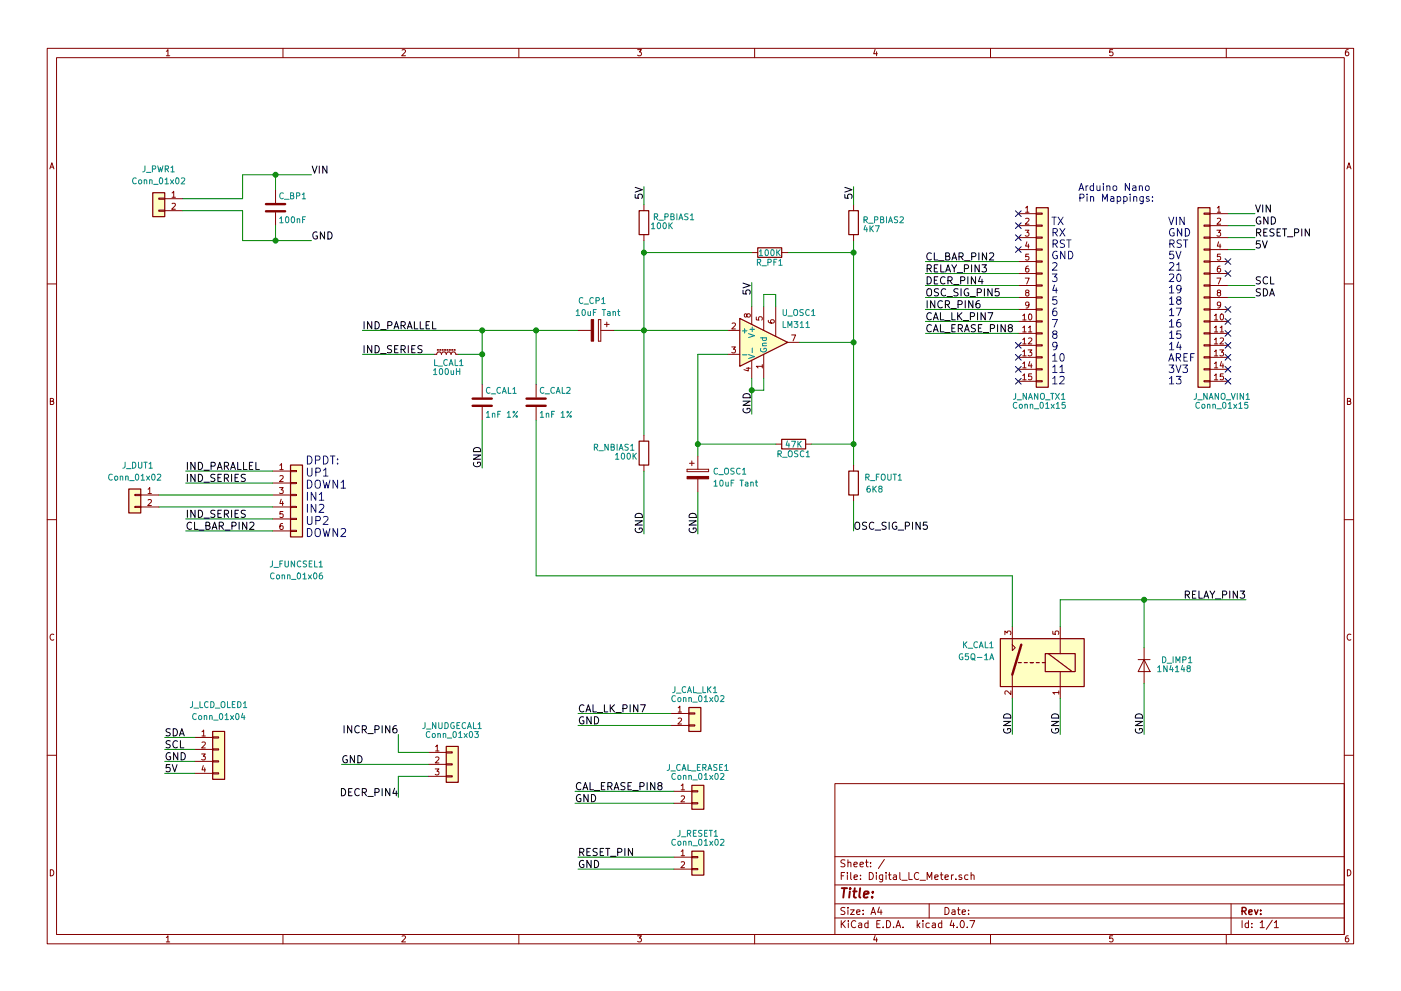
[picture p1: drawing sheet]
EESchema Schematic File Version 2
LIBS:power
LIBS:device
LIBS:switches
LIBS:relays
LIBS:motors
LIBS:transistors
LIBS:conn
LIBS:linear
LIBS:regul
LIBS:74xx
LIBS:cmos4000
LIBS:adc-dac
LIBS:memory
LIBS:xilinx
LIBS:microcontrollers
LIBS:dsp
LIBS:microchip
LIBS:analog_switches
LIBS:motorola
LIBS:texas
LIBS:intel
LIBS:audio
LIBS:interface
LIBS:digital-audio
LIBS:philips
LIBS:display
LIBS:cypress
LIBS:siliconi
LIBS:opto
LIBS:atmel
LIBS:contrib
LIBS:valves
EELAYER 25 0
EELAYER END
$Descr A4 11693 8268
encoding utf-8
Sheet 1 1
Title ""
Date ""
Rev ""
Comp ""
Comment1 ""
Comment2 ""
Comment3 ""
Comment4 ""
$EndDescr
$Comp
L Conn_01x15 J_NANO_VIN1
U 1 1
P 10050 2475
F 0 "J_NANO_VIN1" H 9900 1650 50  0000 C CNN
F 1 "Conn_01x15" H 9900 1575 50  0000 C CNN
F 2 "Pin_Headers:Pin_Header_Straight_1x15_Pitch2.54mm" H 10050 2475 50  0001 C CNN
F 3 "" H 10050 2475 50  0001 C CNN
	1    10050 2475
	-1   0    0    -1  
$EndComp
$Comp
L Conn_01x15 J_NANO_TX1
U 1 1
P 8700 2475
F 0 "J_NANO_TX1" H 8675 1650 50  0000 C CNN
F 1 "Conn_01x15" H 8675 1575 50  0000 C CNN
F 2 "Pin_Headers:Pin_Header_Straight_1x15_Pitch2.54mm" H 8700 2475 50  0001 C CNN
F 3 "" H 8700 2475 50  0001 C CNN
	1    8700 2475
	1    0    0    -1  
$EndComp
$Comp
L Conn_01x04 J_LCD_OLED1
U 1 1
P 1825 6250
F 0 "J_LCD_OLED1" H 1825 6625 50  0000 C CNN
F 1 "Conn_01x04" H 1825 6525 50  0000 C CNN
F 2 "Pin_Headers:Pin_Header_Straight_1x04_Pitch2.54mm" H 1825 6250 50  0001 C CNN
F 3 "" H 1825 6250 50  0001 C CNN
	1    1825 6250
	1    0    0    -1  
$EndComp
$Comp
L Conn_01x06 J_FUNCSEL1
U 1 1
P 2475 4125
F 0 "J_FUNCSEL1" H 2475 3550 50  0000 C CNN
F 1 "Conn_01x06" H 2475 3450 50  0000 C CNN
F 2 "Pin_Headers:Pin_Header_Straight_1x06_Pitch2.54mm" H 2475 4125 50  0001 C CNN
F 3 "" H 2475 4125 50  0001 C CNN
	1    2475 4125
	1    0    0    -1  
$EndComp
$Comp
L Conn_01x03 J_NUDGECAL1
U 1 1
P 3775 6375
F 0 "J_NUDGECAL1" H 3775 6700 50  0000 C CNN
F 1 "Conn_01x03" H 3775 6625 50  0000 C CNN
F 2 "Pin_Headers:Pin_Header_Straight_1x03_Pitch2.54mm" H 3775 6375 50  0001 C CNN
F 3 "" H 3775 6375 50  0001 C CNN
	1    3775 6375
	1    0    0    -1  
$EndComp
$Comp
L Conn_01x02 J_PWR1
U 1 1
P 1325 1650
F 0 "J_PWR1" H 1325 1900 50  0000 C CNN
F 1 "Conn_01x02" H 1325 1800 50  0000 C CNN
F 2 "Pin_Headers:Pin_Header_Straight_1x02_Pitch2.54mm" H 1325 1650 50  0001 C CNN
F 3 "" H 1325 1650 50  0001 C CNN
	1    1325 1650
	-1   0    0    -1  
$EndComp
$Comp
L Conn_01x02 J_DUT1
U 1 1
P 1125 4125
F 0 "J_DUT1" H 1100 4375 50  0000 C CNN
F 1 "Conn_01x02" H 1125 4275 50  0000 C CNN
F 2 "Pin_Headers:Pin_Header_Straight_1x02_Pitch2.54mm" H 1125 4125 50  0001 C CNN
F 3 "" H 1125 4125 50  0001 C CNN
	1    1125 4125
	-1   0    0    -1  
$EndComp
Text Notes 8775 3200 0    63   ~ 0
TX\nRX\nRST\nGND\n2\n3\n4\n5\n6\n7\n8\n9\n10\n11\n12
Text Notes 9750 3200 0    63   ~ 0
VIN\nGND\nRST\n5V\n21\n20\n19\n18\n17\n16\n15\n14\nAREF\n3V3\n13\n
$Comp
L CP C_CP1
U 1 1
P 4975 2750
F 0 "C_CP1" V 4725 2600 50  0000 L CNN
F 1 "10uF Tant" V 4825 2575 50  0000 L CNN
F 2 "Capacitors_THT:CP_Radial_Tantal_D5.0mm_P5.00mm" H 5013 2600 50  0001 C CNN
F 3 "" H 4975 2750 50  0001 C CNN
	1    4975 2750
	0    1    1    0   
$EndComp
Wire Wire Line
	1525 1650 2025 1650
Text Label 2600 1450 0    60   ~ 0
VIN
Wire Wire Line
	1525 1750 2025 1750
Wire Wire Line
	2025 1750 2025 2000
Text Label 2600 2000 0    60   ~ 0
GND
Wire Wire Line
	10250 1775 10475 1775
Text Label 10475 1775 0    60   ~ 0
VIN
Wire Wire Line
	10250 1875 10475 1875
Text Label 10475 1875 0    60   ~ 0
GND
Wire Wire Line
	1625 6150 1375 6150
Text Label 1375 6150 0    60   ~ 0
SDA
Wire Wire Line
	1625 6250 1375 6250
Text Label 1375 6250 0    60   ~ 0
SCL
Wire Wire Line
	1625 6350 1375 6350
Text Label 1375 6350 0    60   ~ 0
GND
Wire Wire Line
	1625 6450 1375 6450
Text Label 1375 6450 0    60   ~ 0
5V
Wire Wire Line
	10250 2075 10475 2075
Text Label 10475 2075 0    60   ~ 0
5V
Wire Wire Line
	10250 2475 10475 2475
Text Label 10475 2475 0    60   ~ 0
SDA
Wire Wire Line
	10250 2375 10475 2375
Text Label 10475 2375 0    60   ~ 0
SCL
Wire Wire Line
	3575 6375 2850 6375
Text Label 2850 6375 0    60   ~ 0
GND
Wire Wire Line
	3575 6275 3325 6275
Wire Wire Line
	3325 6275 3325 6125
Text Label 3325 6125 2    60   ~ 0
INCR_PIN6
Wire Wire Line
	3575 6475 3325 6475
Wire Wire Line
	3325 6475 3325 6650
Text Label 3325 6650 2    60   ~ 0
DECR_PIN4
$Comp
L LM311 U_OSC1
U 1 1
P 6375 2850
F 0 "U_OSC1" H 6525 3100 50  0000 L CNN
F 1 "LM311" H 6525 3000 50  0000 L CNN
F 2 "Housings_DIP:DIP-8_W7.62mm_Socket" H 6375 2850 50  0001 C CNN
F 3 "" H 6375 2850 50  0001 C CNN
	1    6375 2850
	1    0    0    -1  
$EndComp
Wire Wire Line
	6375 2550 6375 2450
Wire Wire Line
	6375 2450 6475 2450
Wire Wire Line
	6475 2450 6475 2550
Text Label 6275 2350 3    60   ~ 0
5V
Wire Wire Line
	6275 3150 6275 3450
Text Label 6275 3450 1    60   ~ 0
GND
Wire Wire Line
	6375 3150 6375 3250
Wire Wire Line
	6375 3250 6275 3250
Connection ~ 6275 3250
Wire Wire Line
	5125 2750 6075 2750
$Comp
L CP C_OSC1
U 1 1
P 5825 3950
F 0 "C_OSC1" H 5950 3975 50  0000 L CNN
F 1 "10uF Tant" H 5950 3875 50  0000 L CNN
F 2 "Capacitors_THT:CP_Radial_Tantal_D5.0mm_P5.00mm" H 5863 3800 50  0001 C CNN
F 3 "" H 5825 3950 50  0001 C CNN
	1    5825 3950
	1    0    0    -1  
$EndComp
Wire Wire Line
	5825 2950 5825 3800
Wire Wire Line
	5825 2950 6075 2950
Wire Wire Line
	5825 4100 5825 4450
Text Label 5825 4450 1    60   ~ 0
GND
$Comp
L R R_OSC1
U 1 1
P 6625 3700
F 0 "R_OSC1" V 6705 3700 50  0000 C CNN
F 1 "47K" V 6625 3700 50  0000 C CNN
F 2 "Resistors_THT:R_Axial_DIN0207_L6.3mm_D2.5mm_P7.62mm_Horizontal" V 6555 3700 50  0001 C CNN
F 3 "" H 6625 3700 50  0001 C CNN
	1    6625 3700
	0    1    1    0   
$EndComp
Wire Wire Line
	6475 3700 5825 3700
Connection ~ 5825 3700
Wire Wire Line
	7125 3700 6775 3700
Wire Wire Line
	7125 2000 7125 3875
Wire Wire Line
	7125 2100 6575 2100
$Comp
L R R_PF1
U 1 1
P 6425 2100
F 0 "R_PF1" V 6505 2100 50  0000 C CNN
F 1 "100K" V 6425 2100 50  0000 C CNN
F 2 "Resistors_THT:R_Axial_DIN0207_L6.3mm_D2.5mm_P7.62mm_Horizontal" V 6355 2100 50  0001 C CNN
F 3 "" H 6425 2100 50  0001 C CNN
	1    6425 2100
	0    -1   1    0   
$EndComp
Wire Wire Line
	6275 2100 5375 2100
Wire Wire Line
	5375 2000 5375 3625
Connection ~ 5375 2750
$Comp
L R R_PBIAS1
U 1 1
P 5375 1850
F 0 "R_PBIAS1" H 5625 1900 50  0000 C CNN
F 1 "100K" H 5525 1825 50  0000 C CNN
F 2 "Resistors_THT:R_Axial_DIN0207_L6.3mm_D2.5mm_P7.62mm_Horizontal" V 5305 1850 50  0001 C CNN
F 3 "" H 5375 1850 50  0001 C CNN
	1    5375 1850
	1    0    0    -1  
$EndComp
$Comp
L R R_PBIAS2
U 1 1
P 7125 1850
F 0 "R_PBIAS2" H 7375 1875 50  0000 C CNN
F 1 "4K7" H 7275 1800 50  0000 C CNN
F 2 "Resistors_THT:R_Axial_DIN0207_L6.3mm_D2.5mm_P7.62mm_Horizontal" V 7055 1850 50  0001 C CNN
F 3 "" H 7125 1850 50  0001 C CNN
	1    7125 1850
	1    0    0    -1  
$EndComp
Connection ~ 7125 2100
Connection ~ 5375 2100
Wire Wire Line
	5375 1700 5375 1550
Text Label 5375 1550 3    60   ~ 0
5V
Wire Wire Line
	7125 1700 7125 1550
Text Label 7125 1550 3    60   ~ 0
5V
$Comp
L R R_NBIAS1
U 1 1
P 5375 3775
F 0 "R_NBIAS1" H 5125 3825 50  0000 C CNN
F 1 "100K" H 5225 3750 50  0000 C CNN
F 2 "Resistors_THT:R_Axial_DIN0207_L6.3mm_D2.5mm_P7.62mm_Horizontal" V 5305 3775 50  0001 C CNN
F 3 "" H 5375 3775 50  0001 C CNN
	1    5375 3775
	1    0    0    -1  
$EndComp
Wire Wire Line
	5375 3925 5375 4450
Text Label 5375 4450 1    60   ~ 0
GND
$Comp
L G5Q-1A K_CAL1
U 1 1
P 8850 5725
F 0 "K_CAL1" H 9400 6075 50  0000 L CNN
F 1 "G5Q-1A" H 9400 5975 50  0000 L CNN
F 2 "Relays_THT:Relay_SPST_OMRON-G5Q" H 9400 5875 50  0001 L CNN
F 3 "" H 9950 5425 50  0001 C CNN
	1    8850 5725
	-1   0    0    -1  
$EndComp
$Comp
L C C_CAL2
U 1 1
P 4475 3350
F 0 "C_CAL2" H 4500 3450 50  0000 L CNN
F 1 "1nF 1%" H 4500 3250 50  0000 L CNN
F 2 "Capacitors_THT:C_Disc_D16.0mm_W5.0mm_P7.50mm" H 4513 3200 50  0001 C CNN
F 3 "" H 4475 3350 50  0001 C CNN
	1    4475 3350
	1    0    0    -1  
$EndComp
Wire Wire Line
	4475 2750 4475 3200
Wire Wire Line
	3025 2750 4825 2750
Wire Wire Line
	8450 5825 8450 6125
Text Label 8450 6125 1    60   ~ 0
GND
Wire Wire Line
	8850 5825 8850 6125
Text Label 8850 6125 1    60   ~ 0
GND
$Comp
L C C_CAL1
U 1 1
P 4025 3350
F 0 "C_CAL1" H 4050 3450 50  0000 L CNN
F 1 "1nF 1%" H 4050 3250 50  0000 L CNN
F 2 "Capacitors_THT:C_Disc_D16.0mm_W5.0mm_P7.50mm" H 4063 3200 50  0001 C CNN
F 3 "" H 4025 3350 50  0001 C CNN
	1    4025 3350
	1    0    0    -1  
$EndComp
Wire Wire Line
	4025 2750 4025 3200
Connection ~ 4475 2750
Wire Wire Line
	4025 3500 4025 3900
Text Label 4025 3900 1    60   ~ 0
GND
$Comp
L L_Core_Ferrite_Small L_CAL1
U 1 1
P 3725 2950
F 0 "L_CAL1" V 3650 2800 50  0000 L CNN
F 1 "100uH" V 3575 2825 50  0000 L CNN
F 2 "Inductors_THT:L_Radial_D8.7mm_P5.00mm_Fastron_07HCP" H 3725 2950 50  0001 C CNN
F 3 "" H 3725 2950 50  0001 C CNN
	1    3725 2950
	0    -1   -1   0   
$EndComp
Wire Wire Line
	3825 2950 4025 2950
Connection ~ 4025 2950
Connection ~ 4025 2750
Wire Wire Line
	3625 2950 3025 2950
Wire Wire Line
	1325 4125 2275 4125
Wire Wire Line
	1325 4225 2275 4225
Text Label 3025 2750 0    60   ~ 0
IND_PARALLEL
Text Label 3025 2950 0    60   ~ 0
IND_SERIES
Wire Wire Line
	2275 3925 1550 3925
Text Label 1550 3925 0    60   ~ 0
IND_PARALLEL
Wire Wire Line
	2275 4025 1550 4025
Wire Wire Line
	2275 4325 1550 4325
Text Label 1550 4325 0    60   ~ 0
IND_SERIES
Wire Wire Line
	2275 4425 1550 4425
Text Label 1550 4025 0    60   ~ 0
IND_SERIES
Text Label 1550 4425 0    60   ~ 0
CL_BAR_PIN2
Wire Wire Line
	8500 2175 7725 2175
Text Label 7725 2175 0    60   ~ 0
CL_BAR_PIN2
Text Notes 2550 4475 0    67   ~ 0
DPDT:\nUP1\nDOWN1\nIN1\nIN2\nUP2\nDOWN2
$Comp
L D D_IMP1
U 1 1
P 9550 5550
F 0 "D_IMP1" V 9500 5825 50  0000 C CNN
F 1 "1N4148" V 9575 5800 50  0000 C CNN
F 2 "Diodes_THT:D_DO-35_SOD27_P7.62mm_Horizontal" H 9550 5550 50  0001 C CNN
F 3 "" H 9550 5550 50  0001 C CNN
	1    9550 5550
	0    1    1    0   
$EndComp
Wire Wire Line
	9550 5700 9550 6125
Text Label 9550 6125 1    60   ~ 0
GND
Wire Wire Line
	9550 5400 9550 5000
Wire Wire Line
	8850 5000 10400 5000
Wire Wire Line
	8850 5000 8850 5225
Connection ~ 9550 5000
Text Label 10400 5000 2    60   ~ 0
RELAY_PIN3
Wire Wire Line
	8500 2275 7725 2275
Text Label 7725 2275 0    60   ~ 0
RELAY_PIN3
Wire Wire Line
	8500 2575 7725 2575
Text Label 7725 2575 0    60   ~ 0
INCR_PIN6
Text Label 7725 2375 0    60   ~ 0
DECR_PIN4
Wire Wire Line
	8500 2375 7725 2375
$Comp
L R R_FOUT1
U 1 1
P 7125 4025
F 0 "R_FOUT1" H 7375 4075 50  0000 C CNN
F 1 "6K8" H 7300 3975 50  0000 C CNN
F 2 "Resistors_THT:R_Axial_DIN0207_L6.3mm_D2.5mm_P7.62mm_Horizontal" V 7055 4025 50  0001 C CNN
F 3 "" H 7125 4025 50  0001 C CNN
	1    7125 4025
	1    0    0    -1  
$EndComp
Connection ~ 7125 3700
Wire Wire Line
	7125 4175 7125 4425
Text Label 7125 4425 0    60   ~ 0
OSC_SIG_PIN5
Wire Wire Line
	8500 2475 7725 2475
Text Label 7725 2475 0    60   ~ 0
OSC_SIG_PIN5
Wire Wire Line
	8500 2675 7725 2675
Text Label 7725 2675 0    60   ~ 0
CAL_LK_PIN7
Wire Wire Line
	8500 2775 7725 2775
Text Label 7725 2775 0    60   ~ 0
CAL_ERASE_PIN8
$Comp
L Conn_01x02 J_CAL_LK1
U 1 1
P 5800 5950
F 0 "J_CAL_LK1" H 5800 6150 50  0000 C CNN
F 1 "Conn_01x02" H 5825 6075 50  0000 C CNN
F 2 "Pin_Headers:Pin_Header_Straight_1x02_Pitch2.54mm" H 5800 5950 50  0001 C CNN
F 3 "" H 5800 5950 50  0001 C CNN
	1    5800 5950
	1    0    0    -1  
$EndComp
$Comp
L Conn_01x02 J_CAL_ERASE1
U 1 1
P 5825 6600
F 0 "J_CAL_ERASE1" H 5825 6800 50  0000 C CNN
F 1 "Conn_01x02" H 5825 6725 50  0000 C CNN
F 2 "Pin_Headers:Pin_Header_Straight_1x02_Pitch2.54mm" H 5825 6600 50  0001 C CNN
F 3 "" H 5825 6600 50  0001 C CNN
	1    5825 6600
	1    0    0    -1  
$EndComp
Wire Wire Line
	5600 5950 4825 5950
Text Label 4825 5950 0    60   ~ 0
CAL_LK_PIN7
Wire Wire Line
	5600 6050 4825 6050
Text Label 4825 6050 0    60   ~ 0
GND
Wire Wire Line
	5625 6600 4800 6600
Text Label 4800 6600 0    60   ~ 0
CAL_ERASE_PIN8
Wire Wire Line
	5625 6700 4800 6700
Text Label 4800 6700 0    60   ~ 0
GND
Wire Wire Line
	8450 5225 8450 4800
Wire Wire Line
	8450 4800 4475 4800
Wire Wire Line
	4475 4800 4475 3500
Wire Wire Line
	2025 2000 2600 2000
Wire Wire Line
	2025 1650 2025 1450
Wire Wire Line
	2025 1450 2600 1450
$Comp
L C C_BP1
U 1 1
P 2300 1725
F 0 "C_BP1" H 2325 1825 50  0000 L CNN
F 1 "100nF" H 2325 1625 50  0000 L CNN
F 2 "Capacitors_THT:C_Rect_L7.0mm_W2.0mm_P5.00mm" H 2338 1575 50  0001 C CNN
F 3 "" H 2300 1725 50  0001 C CNN
	1    2300 1725
	1    0    0    -1  
$EndComp
Wire Wire Line
	2300 2000 2300 1875
Connection ~ 2300 2000
Wire Wire Line
	2300 1450 2300 1575
Connection ~ 2300 1450
$Comp
L Conn_01x02 J_RESET1
U 1 1
P 5825 7150
F 0 "J_RESET1" H 5825 7350 50  0000 C CNN
F 1 "Conn_01x02" H 5825 7275 50  0000 C CNN
F 2 "Pin_Headers:Pin_Header_Straight_1x02_Pitch2.54mm" H 5825 7150 50  0001 C CNN
F 3 "" H 5825 7150 50  0001 C CNN
	1    5825 7150
	1    0    0    -1  
$EndComp
Wire Wire Line
	10250 1975 10475 1975
Text Label 10475 1975 0    60   ~ 0
RESET_PIN
Wire Wire Line
	4825 7150 5625 7150
Text Label 4825 7150 0    60   ~ 0
RESET_PIN
Wire Wire Line
	5625 7250 4825 7250
Text Label 4825 7250 0    60   ~ 0
GND
NoConn ~ 8500 1775
NoConn ~ 8500 1875
NoConn ~ 8500 1975
NoConn ~ 8500 2075
NoConn ~ 8500 2875
NoConn ~ 8500 2975
NoConn ~ 8500 3075
NoConn ~ 8500 3175
NoConn ~ 10250 3175
NoConn ~ 10250 3075
NoConn ~ 10250 2975
NoConn ~ 10250 2875
NoConn ~ 10250 2775
NoConn ~ 10250 2675
NoConn ~ 10250 2575
NoConn ~ 10250 2175
NoConn ~ 10250 2275
Text Notes 9000 1675 0    60   ~ 0
Arduino Nano\nPin Mappings:
Wire Wire Line
	6275 2550 6275 2350
Wire Wire Line
	6675 2850 7125 2850
Connection ~ 7125 2850
$EndSCHEMATC
